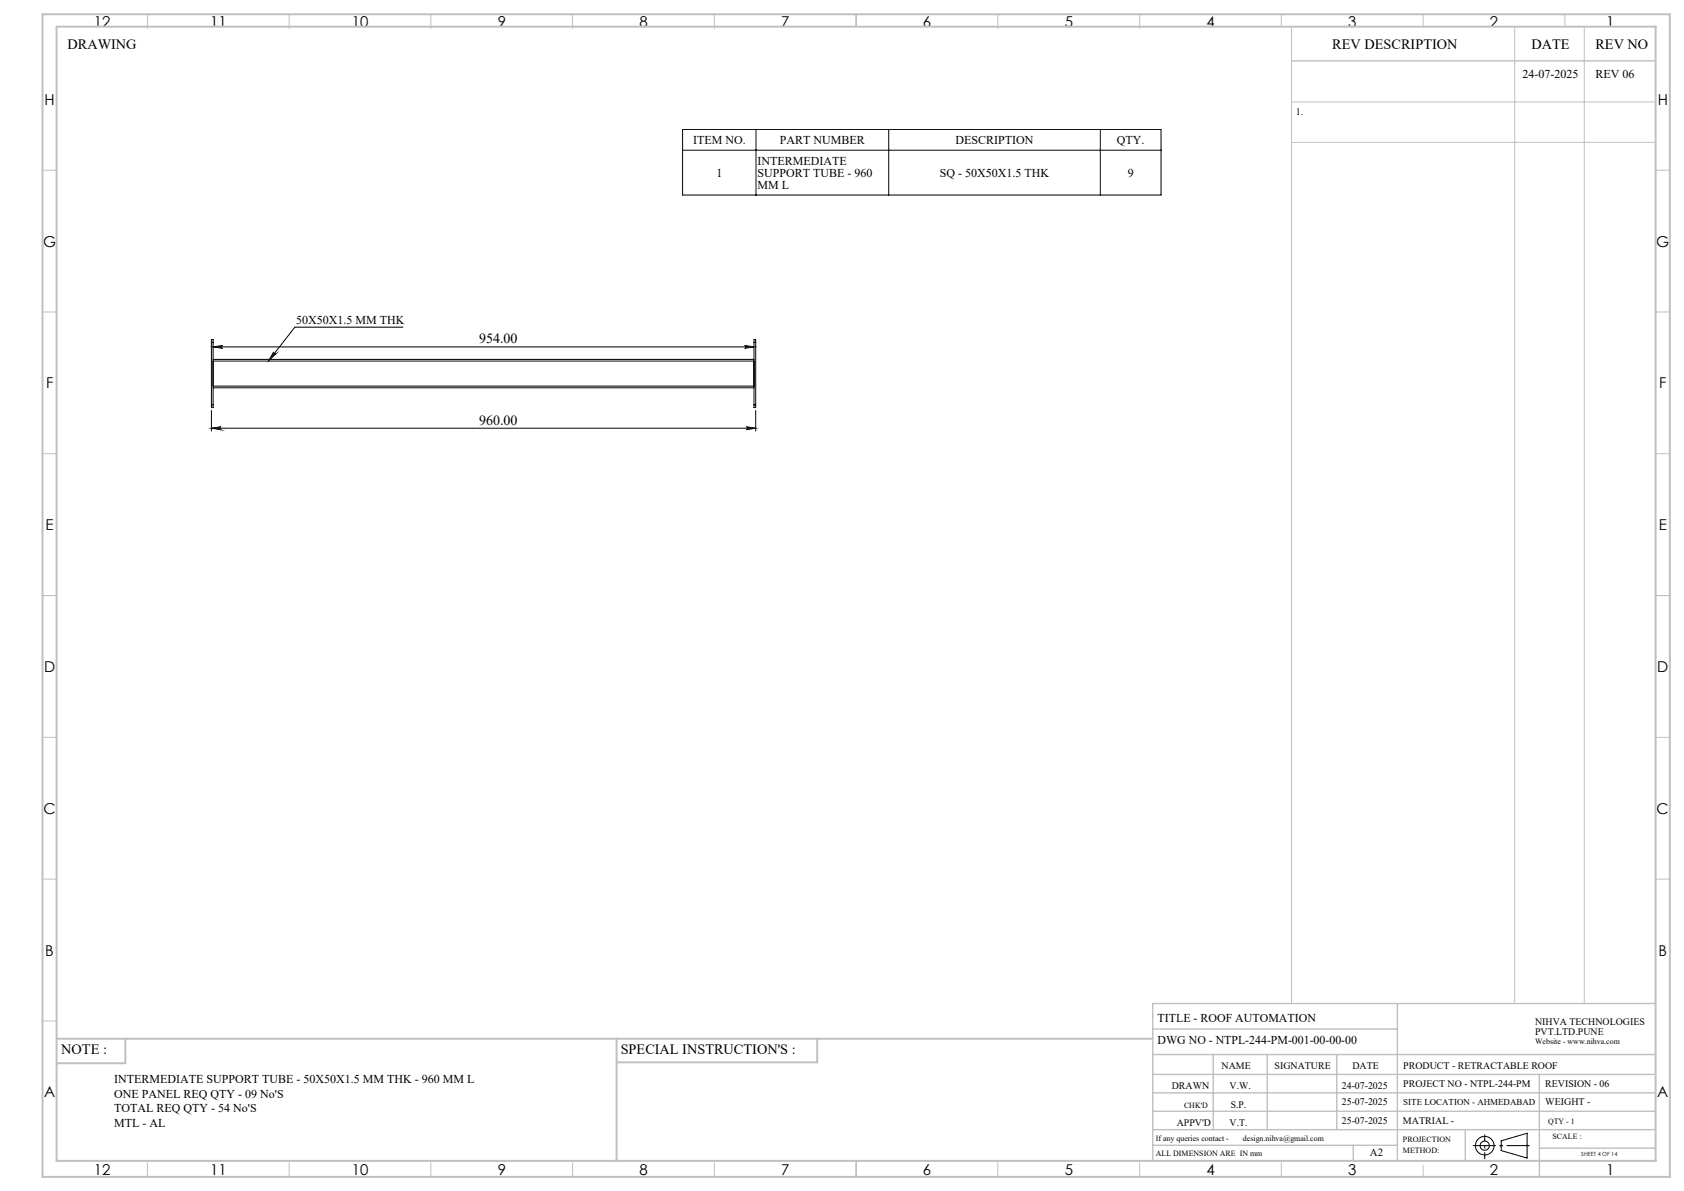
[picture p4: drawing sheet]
<svg xmlns="http://www.w3.org/2000/svg" width="594mm" height="420mm" viewBox="0 0 594 420" stroke-linecap="round" stroke-linejoin="round" font-family="sans-serif">
<g fill="none" stroke="#000" stroke-width=".35">
<path d="M240.8 45.7h168.7v23.1h-168.7zM240.8 53h168.7M266.7 45.7v23.1M313.5 45.7v23.1M388.1 45.7v23.1M142.1 115.4h-38.1l-9.1 11.7M74.6 120.7v-.9h.6v.9M74.6 120.7h.6M74.6 120.7v22.1M75.2 122.3h190.8M75.2 122.3l3.3-.5a.49 .49 0 0 0-.5 .5 .49 .49 0 0 0 .5 .5zM75.2 120.7v22.1"/>
<path d="M75.2 126.7h190.8M75.2 127.3h190.8M75.2 136.2h190.8M75.2 136.8h190.8M96.5 124.1a.52 .52 0 0 0 .1 .7 .52 .52 0 0 0 .7 0l-2.4 2.3zM262.7 121.8l3.3 .5-3.3 .5a.49 .49 0 0 0 .4-.5 .49 .49 0 0 0-.4-.5zM266 120.7v-.9h.6v.9M266 120.7h.6M266 120.7v22.1M266.6 120.7v22.1M74.6 144.8v7.2M74.6 151h192"/>
<path d="M74.6 151l3.3-.5a.51 .51 0 0 0-.5 .5 .51 .51 0 0 0 .5 .5zM74.6 142.8v.9h.6v-.9M74.6 142.8h.6M263.3 150.5l3.3 .5-3.3 .5a.51 .51 0 0 0 .4-.5 .51 .51 0 0 0-.4-.5zM266 142.8v.9h.6v-.9M266 142.8h.6M266.6 144.8v7.2M529.5 402.3l9.2-2.7v8.8l-9.2-2.7z"/>
<circle cx="523.7" cy="404" r="1.62"/>
<circle cx="523.7" cy="404" r="3.3"/>
</g>
<g fill="none" stroke="#c0c0c0" stroke-width=".35">
<path d="M52 5v5M102 5v5M152 5v5M202 5v5M252 5v5M302 5v4.4M352 5v5M402 5v5M452 5v4.4M455.5 9.4v344.5M502 5v4.4M534.3 9.4v344.5"/>
<path d="M552 5v4.4M558.8 9.4v344.5M455.5 36h128.5M455.5 50.2h128.5M15 60h5M584 60h5M15 110h5M584 110h5M15 160h5M584 160h5M15 210h5M584 210h5"/>
<path d="M15 260h5M584 260h5M15 310h5M584 310h5M15 360h5M52 410v5M102 410v5M152 410v5M202 410v5M252 410v5M302 409.4v5.6M352 409.4v5.6"/>
<path d="M402 410v5M452 410v5M502 410.9v4.1M529 404h1M529.2 403.7l.7 .7M529.5 403.5v1M529.9 403.7l-.7 .7M538.1 404h1.1M538.3 403.7l.7 .7M538.7 403.5v1M539 403.7l-.7 .7"/>
</g>
<path d="M519.5 404h20.1" fill="none" stroke="#000" stroke-width=".35" stroke-dasharray="15.2 1.3 1.3 1.3" stroke-dashoffset="7.1" stroke-linecap="butt"/>
<path d="M523.7 408.8v-8.7" fill="none" stroke="#000" stroke-width=".35" stroke-dasharray="15.2 1.3 1.3 1.3" stroke-dashoffset="12.8" stroke-linecap="butt"/>
<g fill="none" stroke="#c0c0c0" stroke-width=".5">
<path d="M455.5 21.5h128.5M492.9 353.9v55.5M584 353.9h-177.4v55.5M406.6 371.9h177.4M406.6 378.9h177.4M406.6 362.9h86.3M428 371.9v26.5M447 371.9v26.5M471.5 371.9v26.5M543 378.9v36.1M406.6 391.9h177.4M406.6 385.4h177.4"/>
<path d="M406.6 398.4h177.4M516.9 398.4v11M406.6 403.9h86.3M477.3 403.9v5.5M543 404.9h41"/>
</g>
<path d="M15 5h574v410h-574zM20 9.4h564v400h-564zM20 366.3h386.6M44.2 366.3v8.6h-24.2M217.5 366.3v43.1M288.3 366.3v8.3h-70.8" fill="none" stroke="#c0c0c0" stroke-width=".7"/>
<g fill="#000">
<path d="M96.5 124.1a.52 .52 0 0 0 .1 .7 .52 .52 0 0 0 .7 0l-2.4 2.3z"/>
<path d="M74.6 151l3.3-.5a.51 .51 0 0 0-.5 .5 .51 .51 0 0 0 .5 .5zM263.3 150.5l3.3 .5-3.3 .5a.51 .51 0 0 0 .4-.5 .51 .51 0 0 0-.4-.5zM75.2 122.3l3.3-.5a.49 .49 0 0 0-.5 .5 .49 .49 0 0 0 .5 .5zM262.7 121.8l3.3 .5-3.3 .5a.49 .49 0 0 0 .4-.5 .49 .49 0 0 0-.4-.5z"/>
</g>
<g font-size="5.3">
<text x="33.1" y="9.5">12</text>
<text x="74.1" y="9.5">11</text>
<text x="124.1" y="9.5">10</text>
<text x="175.6" y="9.5">9</text>
<text x="225.6" y="9.5">8</text>
<text x="275.6" y="9.5">7</text>
<text x="325.6" y="9.5">6</text>
<text x="375.6" y="9.5">5</text>
<text x="425.6" y="9.5">4</text>
<text x="475.6" y="9.5">3</text>
<text x="525.6" y="9.5">2</text>
<text x="566.6" y="9.5">1</text>
<text x="15.7" y="37">H</text>
<text x="584.7" y="37">H</text>
<text x="15.2" y="87">G</text>
<text x="584.2" y="87">G</text>
<text x="16.2" y="137">F</text>
<text x="585.2" y="137">F</text>
<text x="16.1" y="187">E</text>
<text x="585.1" y="187">E</text>
<text x="15.5" y="237">D</text>
<text x="584.5" y="237">D</text>
<text x="15.4" y="287">C</text>
<text x="584.4" y="287">C</text>
<text x="16" y="337.1">B</text>
<text x="585" y="337.1">B</text>
<text x="15.5" y="387">A</text>
<text x="584.5" y="387">A</text>
<text x="33.1" y="414.5">12</text>
<text x="74.1" y="414.5">11</text>
<text x="124.1" y="414.5">10</text>
<text x="175.6" y="414.5">9</text>
<text x="225.6" y="414.5">8</text>
<text x="275.6" y="414.5">7</text>
<text x="325.6" y="414.5">6</text>
<text x="375.6" y="414.5">5</text>
<text x="425.6" y="414.5">4</text>
<text x="475.6" y="414.5">3</text>
<text x="525.6" y="414.5">2</text>
<text x="566.6" y="414.5">1</text>
</g>
<g font-size="5">
<text x="23.8" y="17.2">DRAWING</text>
<text x="470" y="17.4">REV DESCRIPTION</text>
<text x="540.2" y="17.4">DATE</text>
<text x="562.8" y="17.4">REV NO</text>
<text x="21.6" y="371.8">NOTE :</text>
<text x="218.9" y="371.8">SPECIAL INSTRUCTION'S :</text>
</g>
<g font-size="4.9">
<text x="169" y="121.1">954.00</text>
<text x="169" y="149.8">960.00</text>
</g>
<g font-size="4.2">
<text x="537.1" y="27.6">24-07-2025</text>
<text x="562.8" y="27.6">REV 06</text>
<text x="244.5" y="50.8">ITEM NO.</text>
<text x="275.1" y="50.8">PART NUMBER</text>
<text x="337.1" y="50.8">DESCRIPTION</text>
<text x="394" y="50.8">QTY.</text>
<text x="267.2" y="58.2">INTERMEDIATE</text>
<text x="252.7" y="62.4">1</text>
<text x="267.2" y="62.4">SUPPORT TUBE - 960</text>
<text x="331.5" y="62.4">SQ - 50X50X1.5 THK</text>
<text x="397.8" y="62.4">9</text>
<text x="267.2" y="66.6">MM L</text>
<text x="104.4" y="114.3">50X50X1.5 MM THK</text>
<text x="408.3" y="360.3">TITLE - ROOF AUTOMATION</text>
<text x="408.3" y="368.2">DWG NO - NTPL-244-PM-001-00-00-00</text>
<text x="40.3" y="381.8">INTERMEDIATE SUPPORT TUBE - 50X50X1.5 MM THK - 960 MM L</text>
<text x="40.3" y="387.1">ONE PANEL REQ QTY - 09 No'S</text>
<text x="40.3" y="392.3">TOTAL REQ QTY - 54 No'S</text>
<text x="40.3" y="397.5">MTL - AL</text>
</g>
<text font-size="3.9" x="483.2" y="407.7">A2</text>
<g font-size="3.5">
<text x="457" y="40.6">1.</text>
<text x="541.5" y="361.3">NIHVA TECHNOLOGIES</text>
<text x="541.5" y="364.9">PVT.LTD.PUNE</text>
<text x="430.9" y="377">NAME</text>
<text x="449.6" y="377">SIGNATURE</text>
<text x="477" y="377">DATE</text>
<text x="495" y="377">PRODUCT - RETRACTABLE ROOF</text>
<text x="495" y="383.3">PROJECT NO - NTPL-244-PM</text>
<text x="545.1" y="383.3">REVISION - 06</text>
<text x="413.3" y="384.1">DRAWN</text>
<text x="433.7" y="384.1">V.W.</text>
<text x="473.3" y="384.1">24-07-2025</text>
<text x="473.3" y="389.8">25-07-2025</text>
<text x="545.1" y="389.8">WEIGHT -</text>
<text x="434.2" y="390.6">S.P.</text>
<text x="415.1" y="396.9">APPV'D</text>
<text x="433.7" y="396.9">V.T.</text>
<text x="473.3" y="396.5">25-07-2025</text>
<text x="494.8" y="396.5">MATRIAL -</text>
</g>
<text font-size="3.2" x="495" y="389.6">SITE LOCATION - AHMEDABAD</text>
<g font-size="2.8">
<text x="541.5" y="368.3">Website - www.nihva.com</text>
<text x="417.6" y="390.6">CHK'D</text>
<text x="546.1" y="396.5">QTY - 1</text>
<text x="547.6" y="401.7">SCALE :</text>
<text x="407.7" y="402.2">If any queries contact -</text>
<text x="407.7" y="407.7">ALL DIMENSION ARE IN mm</text>
<text x="438.4" y="402.2">design.nihva@gmail.com</text>
<text x="494.8" y="402.7">PROJECTION</text>
<text x="494.8" y="406.5">METHOD:</text>
</g>
<text font-size="2" x="557.8" y="407.8">SHEET 4 OF 14</text>
</svg>
